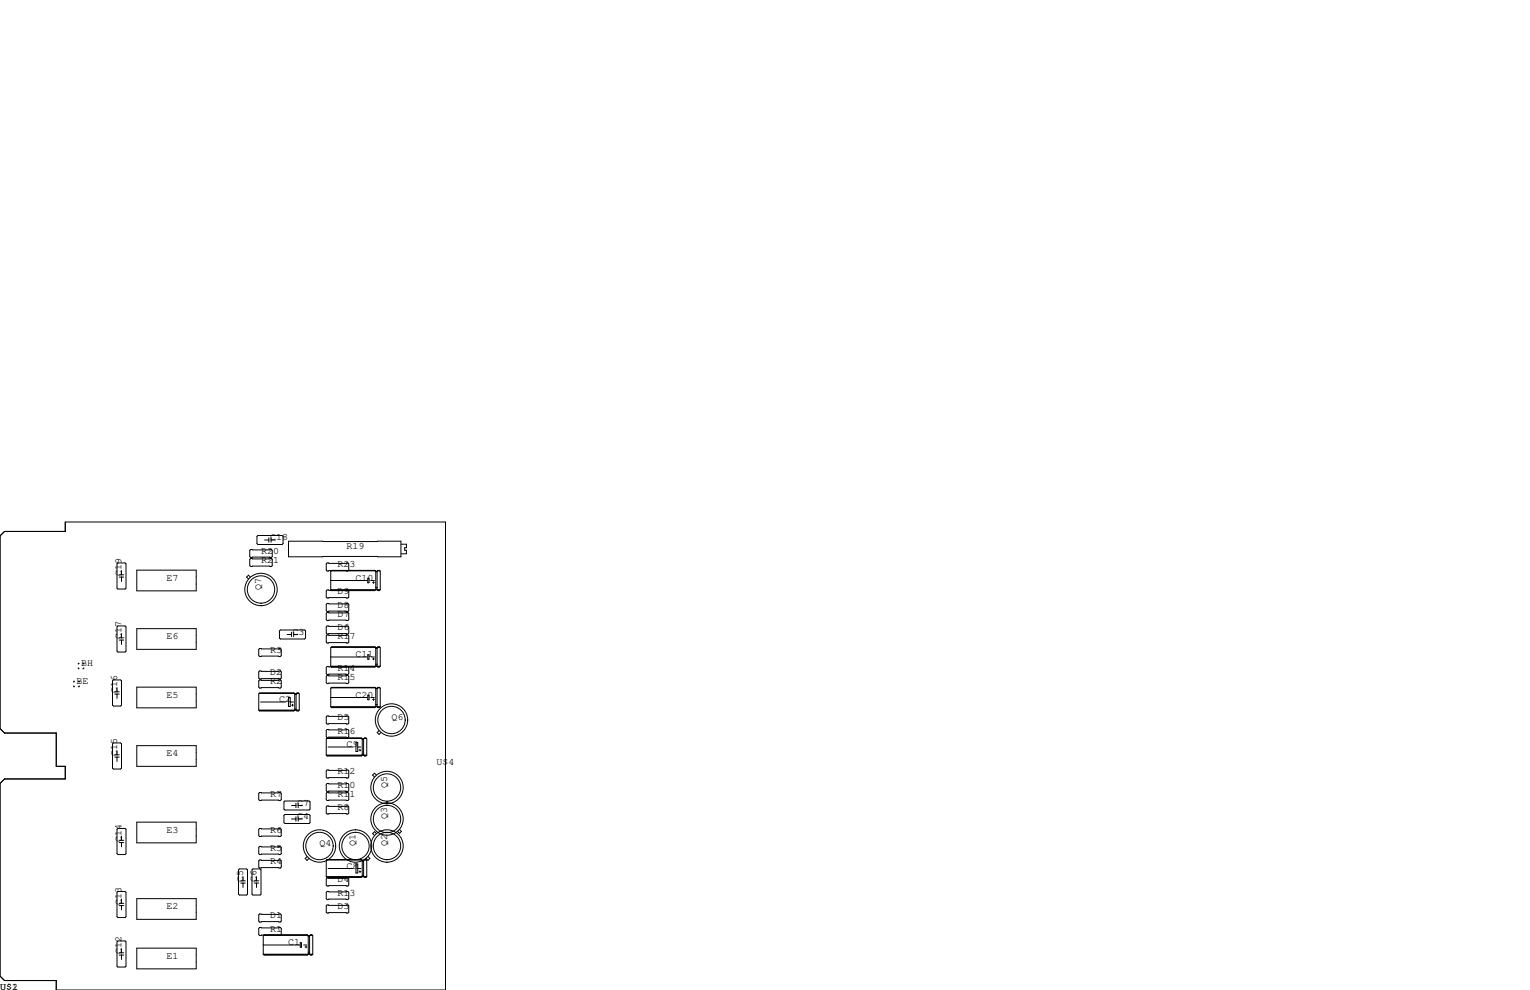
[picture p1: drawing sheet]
<svg xmlns="http://www.w3.org/2000/svg" width="432mm" height="279mm" viewBox="0 0 432 279" stroke-linecap="round" stroke-linejoin="round" font-family="sans-serif">
<g fill="none" stroke="#000" stroke-width=".28">
<path d="M0 151.3l1.3-1.3h17.1v-2.7h107.3v132.1h-109.8v-2.7h-14.6l-1.3-1.2v-54.4l1.3-1.3h17.1v-3.5h-2.5v-9.4h-14.6l-1.3-1.3zM33.3 158.9h2l.3 .2v6.9l-.3 .2h-2l-.3-.2v-6.9zM70.5 157.9l.2-.3h5.9l.2 .3v1.7l-.2 .3h-5.9l-.2-.3zM70.7 155.1h5.9l.2 .2v1.8l-.2 .3h-5.9l-.2-.3v-1.8zM72.5 151.4l.3-.3h6.8l.3 .3v2l-.3 .3h-6.8l-.3-.3zM74.7 152.4h1.2M75.9 151.8v1.2M76.5 151.8v1.2M76.5 152.4h1.2M81.4 152.7h31.7v4.4h-31.7zM113.3 153.6h1.4v1h-.5v.7h.5v1h-1.4M33.3 176.7h2l.3 .2v6.9l-.3 .2h-2l-.3-.2v-6.9z"/>
<path d="M33.7 162.9h1.2M33.7 162.2h1.2M34.3 161v1.2M34.3 162.9v1.2M34.3 178.8v1.2M38.6 160.9h16.8v5.9h-16.8zM38.6 177.4h16.8v5.9h-16.8zM70.7 162.9l-.6-.6-.5 .6 .5 .5M79.1 177.8h6.9l.2 .3v2l-.2 .2h-6.9l-.2-.2v-2zM81 179.1h1.2M82.2 178.4v1.3M82.9 179.1h1.2"/>
<path d="M82.9 178.4v1.3M92.1 176.9l.2-.2h5.9l.2 .2v1.8l-.2 .2h-5.9l-.2-.2zM92.3 179.2h5.9l.2 .3v1.7l-.2 .3h-5.9l-.2-.3v-1.7zM92.3 170.3h5.9l.2 .3v1.7l-.2 .3h-5.9l-.2-.3v-1.7zM92.3 172.8h5.9l.2 .3v1.8l-.2 .2h-5.9l-.2-.2v-1.8zM93.3 166.4l.3 .3M93.3 166.4h14M93.3 163.8h10.4M93.5 161.1h12.4M93.6 166.6h12.2M103.8 163.2h.3v1.3h-.3zM104.8 163.8h.9"/>
<path d="M105.2 164.4h.5M105.4 164.1v.6M105.8 161h-12.2l-.3 .2v5.2M105.8 161l-13.5 .2-.2-.3v-1.8l.2-.2h5.9l.2 .2v1.8l-.2 .3-.5-.2M105.8 161l.2 .2M106 161.2v5.2l-.2 .3-13.5-.2-.2 .3v1.7l.2 .3h5.9l.2-.3v-1.7l-.2-.3-.5 .1M106 165.9h.4M106 161.2h.4M106 161.4h.4M106 161.3h.4M106.2 166.3h.1M106.4 161.2v5.2l.3 .3h.4l.2-.3"/>
<path d="M106.6 161.1h.6M106.7 166.6h.4M107.1 161h-.4l-.3 .2M107.1 161h-.4M107.1 161l.2 .2v5.2M20.8 193.5v.3h.3M21.1 192.3h-.3v.2M22.1 188.5v.2h.3M22.1 192.3h.3v.2M22.4 187.2h-.3v.3M22.4 193.5v.3h-.3M23.4 187.2h.2v.3"/>
<path d="M23.6 188.5v.2h-.2M32 191.9h2l.3 .3v6.8l-.3 .3h-2l-.2-.3v-6.8zM32.4 195.9h1.3M32.4 195.2h1.3M33 194.1v1.1M33 195.9v1.2M33.7 180.6h1.2M33.7 180h1.2M34.3 180.6v1.3M38.6 193.9h16.8v5.9h-16.8zM73 183.3l.3-.3h5.8l.3 .3v1.7l-.3 .3h-5.8l-.3-.3zM73 189.6l.3-.2h5.8l.3 .2v1.8l-.3 .2h-5.8l-.3-.2z"/>
<path d="M73 192.2l.3-.3h5.8l.3 .3v1.7l-.3 .3h-5.8l-.3-.3zM73.2 195.7h9.9M73.5 198.1h7.1M81.4 196.8h.5v2.6h-.5zM81.9 198.1h.9M82.3 199h.5M82.6 198.8v.5M82.9 195.6h-9.6l-.3 .2v4.6M82.9 195.6h-9.6M82.9 195.6l.3 .2M83.2 195.8h.4M83.2 195.8v4.6l-.3 .3h-9.6l-.3-.3"/>
<path d="M83.2 196h.4M83.6 195.8v4.6l.2 .3h.4l.3-.3M83.7 195.7h.6M84.2 195.6h-.4M84.2 195.6l.3 .2v4.6M84.2 195.6h-.4l-.2 .2M92.1 190.9l.2-.3h5.9l.2 .3v1.8l-.2 .2h-5.9l-.2-.2zM93.3 196.8h10.4M93.3 199.5h14M93.3 188l.3 .3M93.3 188h14M93.3 185.4h10.4"/>
<path d="M93.5 194.1h12.4M93.5 182.7h12.4M93.6 199.6h12.2M93.6 188.2h12.2M103.8 196.2h.3v1.3h-.3zM103.8 184.8h.3v1.3h-.3zM104.8 196.8h.9M104.8 185.4h.9M105.2 197.4h.5M105.2 186h.5M105.4 185.7v.5M105.4 197.2v.5"/>
<path d="M105.8 194h-12.2l-.3 .2v5.3M105.8 194h-12.2M105.8 182.6h-12.2l-.3 .2v5.2M105.8 194l.2 .2M105.8 182.6h-12.2M105.8 182.6l.2 .2M106 182.8v5.2l-.2 .3-13.5-.2-.2 .2v1.8l.2 .3h5.9l.2-.3v-1.8l-.2-.2-.5 .1M106 194.2v5.3l-.2 .2h-12.2l-.3-.2M106 198.9h.4M106 194.2h.4M106 194.4h.4M106 194.3h.4"/>
<path d="M106 187.5h.4M106 182.8h.4M106 182.9h.4M106.2 199.3h.1M106.2 187.9h.1M106.4 182.8v5.2l.3 .3h.4l.2-.3M106.4 194.2v5.3l.3 .2h.4l.2-.2M106.6 194.1h.6M106.6 182.7h.6M106.7 199.6h.4M106.7 188.2h.4M107.1 194h-.4l-.3 .2"/>
<path d="M107.1 194h-.4M107.1 182.6l.2 .2v5.2M107.1 194l.2 .2v5.3M107.1 182.6h-.4M107.1 182.6h-.4l-.3 .2M32 209.7h2l.3 .2v6.9l-.3 .2h-2l-.2-.2v-6.9zM32.4 213.7h1.3M32.4 213h1.3M33 211.8v1.2M33 213.7v1.2M38.6 210.4h16.8v5.9h-16.8zM73 200.4h11.5"/>
<path d="M73.3 200.5h9.6M83.2 200.2h.4M83.3 200.3h.1M83.8 200.5h.4M92.1 213.1h11.4M92.2 208.4h9.9M92.3 202.1h5.9l.2 .2v1.8l-.2 .2h-5.9l-.2-.2v-1.8zM92.3 205.9h5.9l.2 .2v1.8l-.2 .3h-5.9l-.2-.3v-1.8zM92.3 217.3h5.9l.2 .3v1.7l-.2 .3h-5.9l-.2-.3v-1.7zM92.3 213.2h9.7M92.6 210.8h7.1M100.5 209.5h.5v2.6h-.5z"/>
<path d="M101 210.8h.9M101.3 211.7h.6M101.6 211.5v.5M102 208.3h-9.7l-.2 .2v4.6M102 208.3l.2 .2M102 208.3h-9.7M102.2 208.5v4.6l-.2 .3h-9.7l-.2-.3M102.2 212.9h.4M102.2 208.5h.4M102.2 208.7h.4M102.4 213h.1M102.6 208.5v4.6l.3 .3h.4l.2-.3"/>
<path d="M102.7 208.4h.7M102.9 213.2h.4M103.3 208.3l.2 .2v4.6M103.3 208.3h-.4l-.3 .2M103.3 208.3h-.4M106.2 218.7l-.5-.5-.5 .5 .5 .6M107 206.2l-.5 .5 .5 .6 .5-.6M33.3 233.8h2l.3 .3v6.8l-.3 .3h-2l-.3-.3v-6.8zM33.7 237.8h1.2M33.7 237.2h1.2M34.3 236v1.2M34.3 237.8v1.2"/>
<path d="M38.6 232h16.8v5.9h-16.8zM73.3 223.6h5.8l.3 .3v1.8l-.3 .2h-5.8l-.3-.2v-1.8zM73.3 233.8h5.8l.3 .3v1.7l-.3 .3h-5.8l-.3-.3v-1.7zM73.3 238.9h5.8l.3 .2v1.8l-.3 .3h-5.8l-.3-.3v-1.8zM80.4 226.1h6.8l.3 .2v2l-.3 .3h-6.8l-.3-.3v-2zM80.4 229.9h6.8l.3 .2v2.1l-.3 .2h-6.8l-.3-.2v-2.1zM82.3 227.3h1.2M82.3 231.1h1.2M83.5 226.7v1.3M83.5 230.5v1.3M84.2 227.3h1.1M84.2 226.7v1.3"/>
<path d="M84.2 230.5v1.3M84.2 231.1h1.1M92.3 223.6h5.9l.2 .3v1.8l-.2 .2h-5.9l-.2-.2v-1.8zM92.3 221.1h5.9l.2 .3v1.7l-.2 .3h-5.9l-.2-.3v-1.7zM92.3 227.5h5.9l.2 .2v1.8l-.2 .2h-5.9l-.2-.2v-1.8zM106.2 235.3l-.5-.6-.5 .6 .5 .5M112.8 234.1l.5 .5-.5 .6-.6-.6M33.3 251.6h2l.3 .2v6.9l-.3 .3h-2l-.3-.3v-6.9zM33.7 255.6h1.2M33.7 254.9h1.2M34.3 253.7v1.2M34.3 255.6v1.2"/>
<path d="M38.6 253.6h16.8v5.9h-16.8zM67.3 245.5l.3-.3h2l.3 .3v6.8l-.3 .3h-2l-.3-.3zM67.9 249.2h1.3M67.9 248.6h1.3M68.6 247.4v1.2M68.6 249.2v1.2M71.1 245.5l.3-.3h2l.3 .3v6.8l-.3 .3h-2l-.3-.3zM71.8 249.2h1.2M71.8 248.6h1.2M72.4 247.4v1.2M72.4 249.2v1.2M73 258.2l.3-.3h5.8l.3 .3v1.8l-.3 .2h-5.8l-.3-.2z"/>
<path d="M73.3 242.7h5.8l.3 .3v1.7l-.3 .3h-5.8l-.3-.3v-1.7zM86.7 241.8l-.6 .5 .6 .5 .5-.5M92.1 255.7l.2-.3h5.9l.2 .3v1.7l-.2 .3h-5.9l-.2-.3zM92.1 251.8l.2-.2h5.9l.2 .2v1.8l-.2 .3h-5.9l-.2-.3zM92.1 248l.2-.2h5.9l.2 .2v1.8l-.2 .3h-5.9l-.2-.3zM92.1 247.4h11.4M92.2 242.7h9.9M92.3 247.5h9.7M92.6 245.1h7.1M100.5 243.8h.5v2.6h-.5zM101 245.1h.9M101.3 246h.6"/>
<path d="M101.6 245.7v.6M102 242.6h-9.7l-.2 .2v4.6M102 242.6h-9.7M102 242.6l.2 .2M102.2 242.8h.4M102.2 242.8v4.6l-.2 .2h-9.7l-.2-.2M102.2 247.1h.4M102.2 243h.4M102.4 247.3h.1M102.6 242.8v4.6l.3 .2h.4l.2-.2M102.7 242.7h.7M102.9 247.5h.4"/>
<path d="M103.3 242.6l.2 .2v4.6M103.3 242.6h-.4M103.3 242.6h-.4l-.3 .2M103.9 241.7l.5 .6-.5 .5-.6-.5M33.3 265.6h2l.3 .2v6.9l-.3 .2h-2l-.3-.2v-6.9zM33.7 269.5h1.2M33.7 268.9h1.2M34.3 267.7v1.2M34.3 269.5v1.3M38.6 267.6h16.8v5.8h-16.8zM74.3 269.3h14M74.3 266.7h10.3"/>
<path d="M74.4 264h12.5M74.5 269.4h12.2M84.7 266.1h.4v1.2h-.4zM85.7 266.7h.9M86.1 267.3h.5M86.4 267v.5M86.7 263.8l-13.4 .2-.3-.2v-1.8l.3-.3h5.8l.3 .3v1.8l-.3 .2-.5-.1M86.7 263.8h-12.2l-.2 .3v5.2M86.7 263.8l.3 .3M87 264.1v5.2l-.3 .3h-12.2l-.2-.3M87 268.7h.4M87 264.1h.4"/>
<path d="M87 264.2h.4M87.1 269.2h.1M87.4 264.1v5.2l.2 .3h.4l.3-.3M87.5 264h.6M87.6 269.4h.4M88 263.8l-.4 .1M88 263.8l.3 .3v5.2M88 263.8h-.4l-.2 .3"/>
<circle cx="73.7" cy="166.4" r="4.6"/>
<circle cx="73.7" cy="166.4" r="3.9"/>
<circle cx="110.5" cy="203.2" r="3.9"/>
<circle cx="110.5" cy="203.2" r="4.6"/>
<circle cx="90.2" cy="238.8" r="3.9"/>
<circle cx="90.2" cy="238.8" r="4.6"/>
<circle cx="100.3" cy="238.8" r="3.9"/>
<circle cx="100.3" cy="238.8" r="4.6"/>
<circle cx="109.2" cy="231.1" r="3.9"/>
<circle cx="109.2" cy="231.1" r="4.6"/>
<circle cx="109.2" cy="222.2" r="4.6"/>
<circle cx="109.2" cy="238.8" r="4.6"/>
<circle cx="109.2" cy="238.8" r="3.9"/>
<circle cx="109.2" cy="222.2" r="3.9"/>
</g>
<g font-size="2.8">
<text x="76.2" y="152.4">C18</text>
<text x="97.8" y="154.9">R19</text>
<text x="73.7" y="156.2">R20</text>
<text x="73.7" y="158.8">R21</text>
<text x="95.2" y="160">R23</text>
<text x="34.3" y="162.6" transform="rotate(-90 34.3 162.6)">C19</text>
<text x="47" y="163.8">E7</text>
<text x="73.7" y="166.4" transform="rotate(-90 73.7 166.4)">Q7</text>
<text x="95.2" y="167.6">D9</text>
<text x="100.3" y="163.8">C10</text>
<text x="95.2" y="174">D7</text>
<text x="95.2" y="171.4">D8</text>
<text x="82.5" y="179.1">C3</text>
<text x="95.2" y="177.8">D6</text>
<text x="34.3" y="180.3" transform="rotate(-90 34.3 180.3)">C17</text>
<text x="47" y="180.3">E6</text>
<text x="76.2" y="184.1">R3</text>
<text x="95.2" y="180.3">R17</text>
<text x="100.3" y="185.4">C11</text>
<text x="22.9" y="188">BH</text>
<text x="76.2" y="190.5">D2</text>
<text x="95.2" y="191.8">R15</text>
<text x="95.2" y="189.2">R14</text>
<text x="21.6" y="193">BE</text>
<text x="33" y="195.6" transform="rotate(-90 33 195.6)">C16</text>
<text x="47" y="196.8">E5</text>
<text x="76.2" y="193">R2</text>
<text x="100.3" y="196.8">C20</text>
<text x="78.7" y="198.1">C2</text>
<text x="95.2" y="203.2">D5</text>
<text x="110.5" y="203.2">Q6</text>
<text x="95.2" y="207">R16</text>
<text x="33" y="213.4" transform="rotate(-90 33 213.4)">C15</text>
<text x="47" y="213.4">E4</text>
<text x="97.8" y="210.8">C9</text>
<text x="123.2" y="215.9">U$4</text>
<text x="95.2" y="218.4">R12</text>
<text x="76.2" y="224.8">R7</text>
<text x="83.8" y="227.3">C7</text>
<text x="95.2" y="222.2">R10</text>
<text x="95.2" y="224.8">R11</text>
<text x="109.2" y="222.2" transform="rotate(-90 109.2 222.2)">Q5</text>
<text x="83.8" y="231.1">C4</text>
<text x="95.2" y="228.6">R8</text>
<text x="109.2" y="231.1" transform="rotate(-90 109.2 231.1)">Q3</text>
<text x="34.3" y="237.5" transform="rotate(-90 34.3 237.5)">C14</text>
<text x="47" y="234.9">E3</text>
<text x="76.2" y="234.9">R6</text>
<text x="90.2" y="238.8">Q4</text>
<text x="100.3" y="238.8" transform="rotate(-90 100.3 238.8)">Q1</text>
<text x="109.2" y="238.8" transform="rotate(-90 109.2 238.8)">Q2</text>
<text x="76.2" y="240">R5</text>
<text x="76.2" y="243.8">R4</text>
<text x="97.8" y="245.1">C8</text>
<text x="68.6" y="248.9" transform="rotate(-90 68.6 248.9)">C5</text>
<text x="72.4" y="248.9" transform="rotate(-90 72.4 248.9)">C6</text>
<text x="95.2" y="248.9">D4</text>
<text x="34.3" y="255.3" transform="rotate(-90 34.3 255.3)">C13</text>
<text x="47" y="256.5">E2</text>
<text x="95.2" y="252.7">R13</text>
<text x="95.2" y="256.5">D3</text>
<text x="76.2" y="262.9">R1</text>
<text x="76.2" y="259.1">D1</text>
<text x="34.3" y="269.2" transform="rotate(-90 34.3 269.2)">C12</text>
<text x="81.3" y="266.7">C1</text>
<text x="47" y="270.5">E1</text>
<text x="0" y="279.4">U$1</text>
<text x="3.4" y="279.4">2</text>
</g>
</svg>
